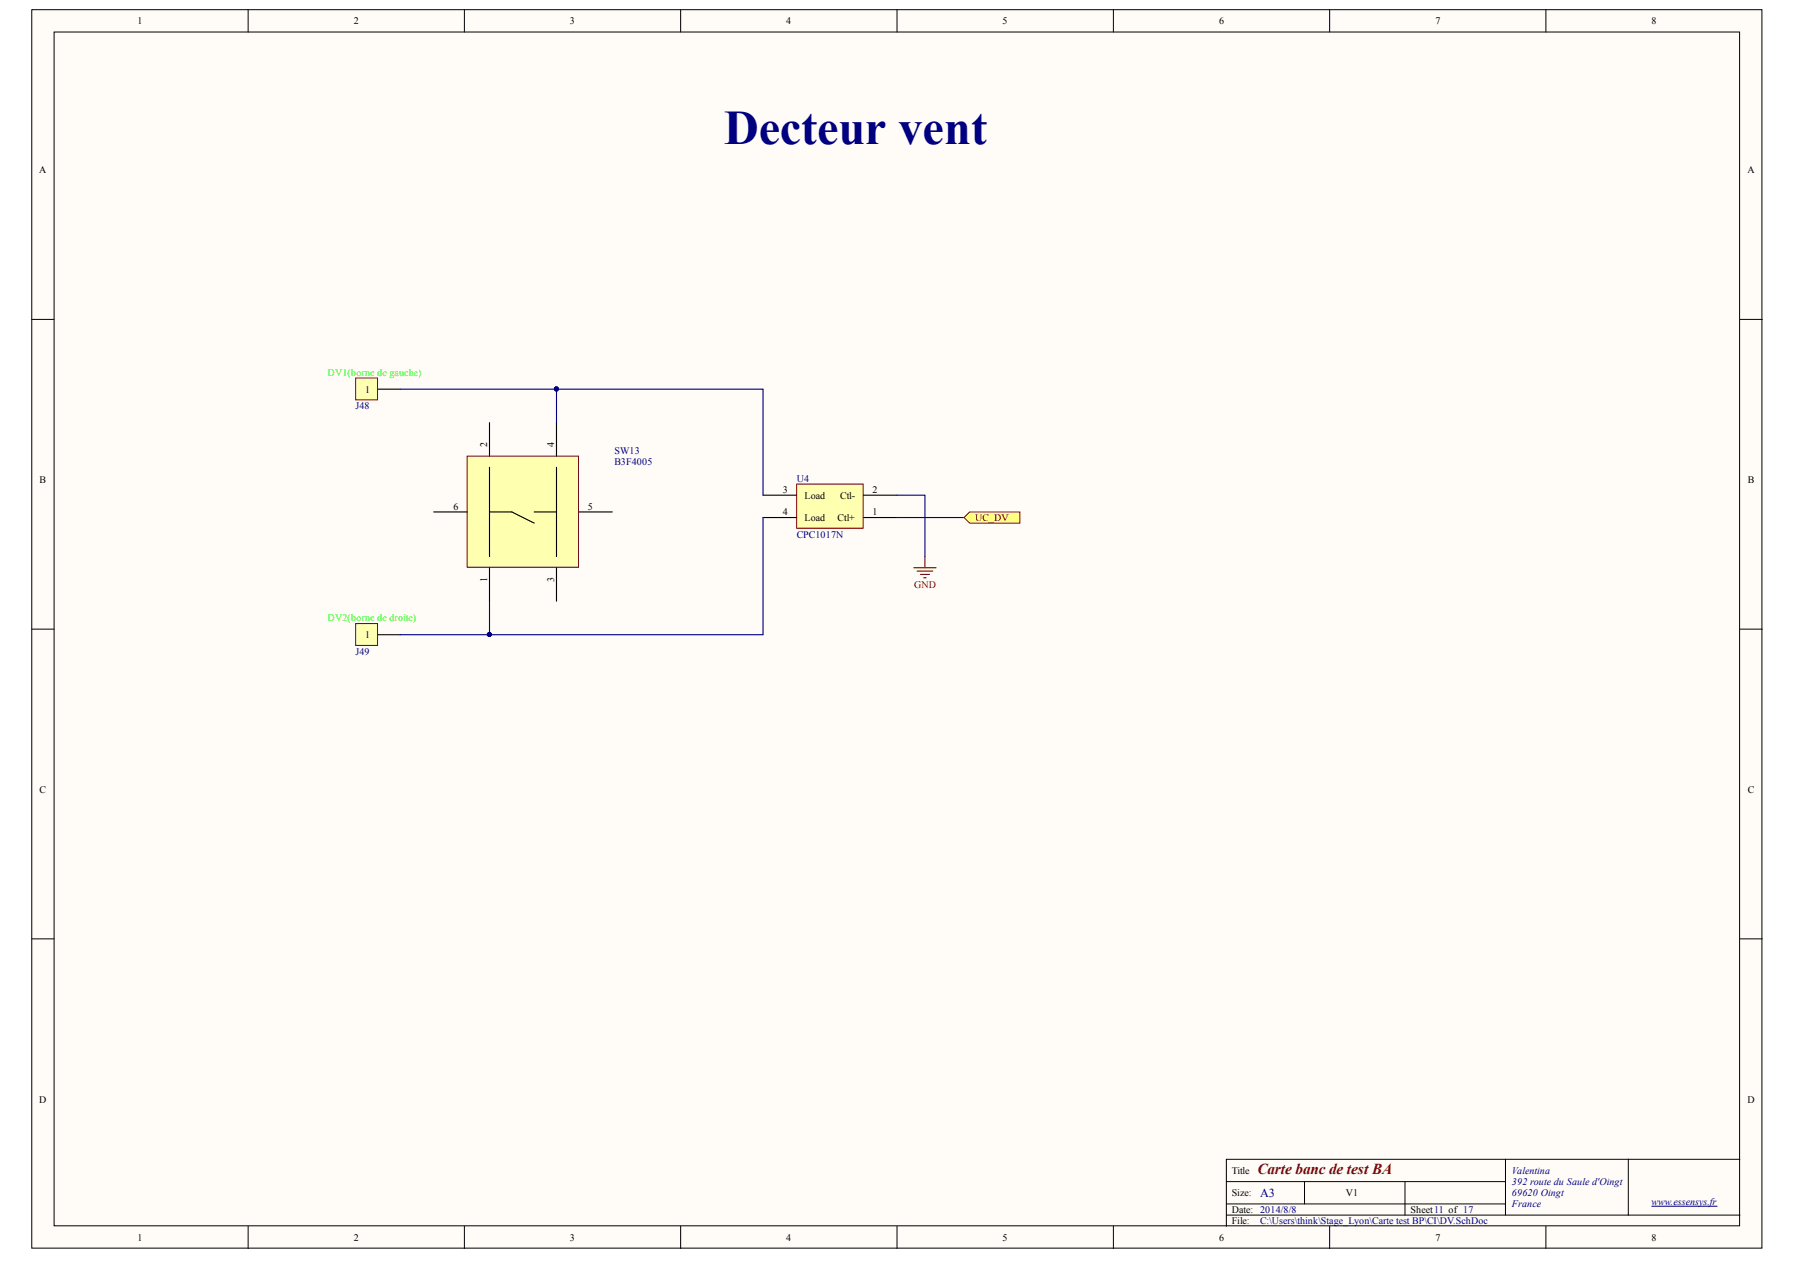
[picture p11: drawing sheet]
<svg xmlns="http://www.w3.org/2000/svg" width="291mm" height="204mm" viewBox="0 0 291 204" stroke-linecap="round" stroke-linejoin="round" font-family="sans-serif">
<g fill="#fffcf8" stroke="#000" stroke-width=".16">
<path d="M5.1 1.6h279.8v200.2h-279.8z"/>
<path d="M8.7 5.2h272.6v193h-272.6z"/>
</g>
<g fill="none" stroke="#000" stroke-width=".16">
<path d="M40.1 1.6v3.6M75.1 1.6v3.6M110.1 1.6v3.6M145 1.6v3.6M180 1.6v3.6M215 1.6v3.6M250 1.6v3.6M5.1 51.7h3.6M281.3 51.7h3.6M5.1 101.7h3.6M281.3 101.7h3.6M5.1 151.8h3.6"/>
<path d="M281.3 151.8h3.6M40.1 198.3v3.6M75.1 198.3v3.6M110.1 198.3v3.6M145 198.3v3.6M180 198.3v3.6M198.3 191.1h45.1M198.3 196.5h83M198.3 194.7h45.1M210.9 191.1v3.6M215 198.3v3.6M227.2 191.1v5.4"/>
<path d="M243.4 187.5v9M250 198.3v3.6M263.3 187.5h-65v10.8M281.3 187.5h-18v9"/>
</g>
<path d="M267.1 195h10.5" fill="none" stroke="#000080" stroke-width=".16"/>
<path d="M57.5 100.8h3.5v3.6h-3.5z" fill="#ffffb0" stroke="#800000" stroke-width=".16"/>
<path d="M61.1 102.6h3.6" fill="none" stroke="#000" stroke-width=".18"/>
<path d="M57.5 61.1h3.5v3.6h-3.5z" fill="#ffffb0" stroke="#800000" stroke-width=".16"/>
<path d="M61.1 62.9h3.6" fill="none" stroke="#000" stroke-width=".18"/>
<path d="M75.5 73.8h18v17.9h-18z" fill="#ffffb0" stroke="#800000" stroke-width=".16"/>
<path d="M79.1 68.3v5.5M79.1 75.6v14.4M90 68.3v5.5M90 75.6v14.4M70.1 82.8h5.4M79.1 82.8h3.7l3.6 1.8M79.1 91.8v5.4M86.4 82.8h3.6M90 91.8v5.4M93.6 82.8h5.4" fill="none" stroke="#000" stroke-width=".18"/>
<path d="M79.1 97.2v5.4h-14.4" fill="none" stroke="#000080" stroke-width=".18"/>
<circle cx="79.1" cy="102.6" r=".33" fill="#000080" stroke="#000080" stroke-width=".16"/>
<path d="M128.8 78.3h10.8v7.1h-10.8z" fill="#ffffb0" stroke="#800000" stroke-width=".16"/>
<path d="M123.4 80.1h5.4M123.4 83.7h5.4M139.6 80.1h5.4M139.6 83.7h5.4" fill="none" stroke="#000" stroke-width=".18"/>
<path d="M64.7 62.9h25.3M90 62.9h33.4v17.2M90 62.9v5.4M123.4 83.7v18.9h-44.3M145 80.1h4.6v9.9M145 83.7h10.9" fill="none" stroke="#000080" stroke-width=".18"/>
<g fill="#000080" stroke="#000080" stroke-width=".16">
<circle cx="90" cy="62.9" r=".32"/>
<circle cx="79.1" cy="102.6" r=".33"/>
</g>
<path d="M147.7 91.8h3.7M148.3 92.3h2.5M148.8 92.9h1.5M149.4 93.4h.3M149.6 90v1.8" fill="none" stroke="#800000" stroke-width=".18"/>
<path d="M155.9 83.7l.9-.9h8.1v1.8h-8.1z" fill-rule="evenodd" fill="#ffff80" stroke="#800000" stroke-width=".16"/>
<text font-size="7.8" fill="#000080" x="117.1" y="23.3">Decteur vent</text>
<text font-size="2.5" fill="#800000" x="203.3" y="189.8">Carte banc de test BA</text>
<text font-size="2" fill="#000080" x="203.7" y="193.5">A3</text>
<g font-size="1.6">
<text x="22.2" y="3.9">1</text>
<text x="57.2" y="3.9">2</text>
<text x="92.2" y="3.9">3</text>
<text x="127.1" y="3.9">4</text>
<text x="162.1" y="3.9">5</text>
<text x="197.1" y="3.9">6</text>
<text x="232.1" y="3.9">7</text>
<text x="267.1" y="3.9">8</text>
<text x="6.3" y="28.1">A</text>
<text x="282.5" y="28.1">A</text>
<text x="59" y="63.5">1</text>
<text x="78.8" y="72.3" transform="rotate(-90 78.8 72.3)">2</text>
<text x="89.6" y="72.3" transform="rotate(-90 89.6 72.3)">4</text>
<text x="6.4" y="78.1">B</text>
<text x="73.3" y="82.4">6</text>
<text x="95" y="82.4">5</text>
<text x="126.6" y="79.7">3</text>
<text x="126.6" y="83.3">4</text>
<text x="130.1" y="80.7">Load</text>
<text x="135.8" y="80.7">Ctl-</text>
<text x="141.1" y="79.7">2</text>
<text x="141.1" y="83.3">1</text>
<text x="282.6" y="78.1">B</text>
<text x="130.1" y="84.2">Load</text>
<text x="135.4" y="84.2">Ctl+</text>
<text x="78.8" y="94.1" transform="rotate(-90 78.8 94.1)">1</text>
<text x="89.6" y="94.1" transform="rotate(-90 89.6 94.1)">3</text>
<text x="59" y="103.2">1</text>
<text x="6.4" y="128.2">C</text>
<text x="282.6" y="128.2">C</text>
<text x="6.3" y="178.3">D</text>
<text x="282.5" y="178.3">D</text>
<text x="199.2" y="189.8">Title</text>
<text x="199.2" y="193.5">Size:</text>
<text x="199.2" y="196.1">Date: 2014/8/8</text>
<text x="199.2" y="198">File:</text>
<text x="217.6" y="193.5">V1</text>
<text x="228.1" y="196.1">Sheet11 of 17</text>
<text x="22.2" y="200.6">1</text>
<text x="57.2" y="200.6">2</text>
<text x="92.2" y="200.6">3</text>
<text x="127.1" y="200.6">4</text>
<text x="162.1" y="200.6">5</text>
<text x="197.1" y="200.6">6</text>
<text x="232.1" y="200.6">7</text>
<text x="267.1" y="200.6">8</text>
</g>
<g font-size="1.6" fill="#0f0">
<text x="53" y="60.8">DV1(borne de gauche)</text>
<text x="53" y="100.5">DV2(borne de droite)</text>
</g>
<g font-size="1.6" fill="#000080">
<text x="57.5" y="66.2">J48</text>
<text x="99.3" y="73.4">SW13</text>
<text x="99.3" y="75.2">B3F4005</text>
<text x="128.8" y="77.9">U4</text>
<text x="128.8" y="86.9">CPC1017N</text>
<text x="57.5" y="105.9">J49</text>
<text x="244.5" y="189.8">Valentin¨¦a</text>
<text x="244.5" y="191.6">392 route du Saule d'Oingt</text>
<text x="203.7" y="198">C:\Users\think\Stage_Lyon\Carte test BP\CI\DV.SchDoc</text>
<text x="244.5" y="193.5">69620 Oingt</text>
<text x="244.5" y="195.2">France</text>
<text x="267.1" y="194.9">www.essensys.fr</text>
</g>
<g font-size="1.6" fill="#800000">
<text x="157.7" y="84.2">UC_DV</text>
<text x="147.8" y="95.1">GND</text>
</g>
</svg>
